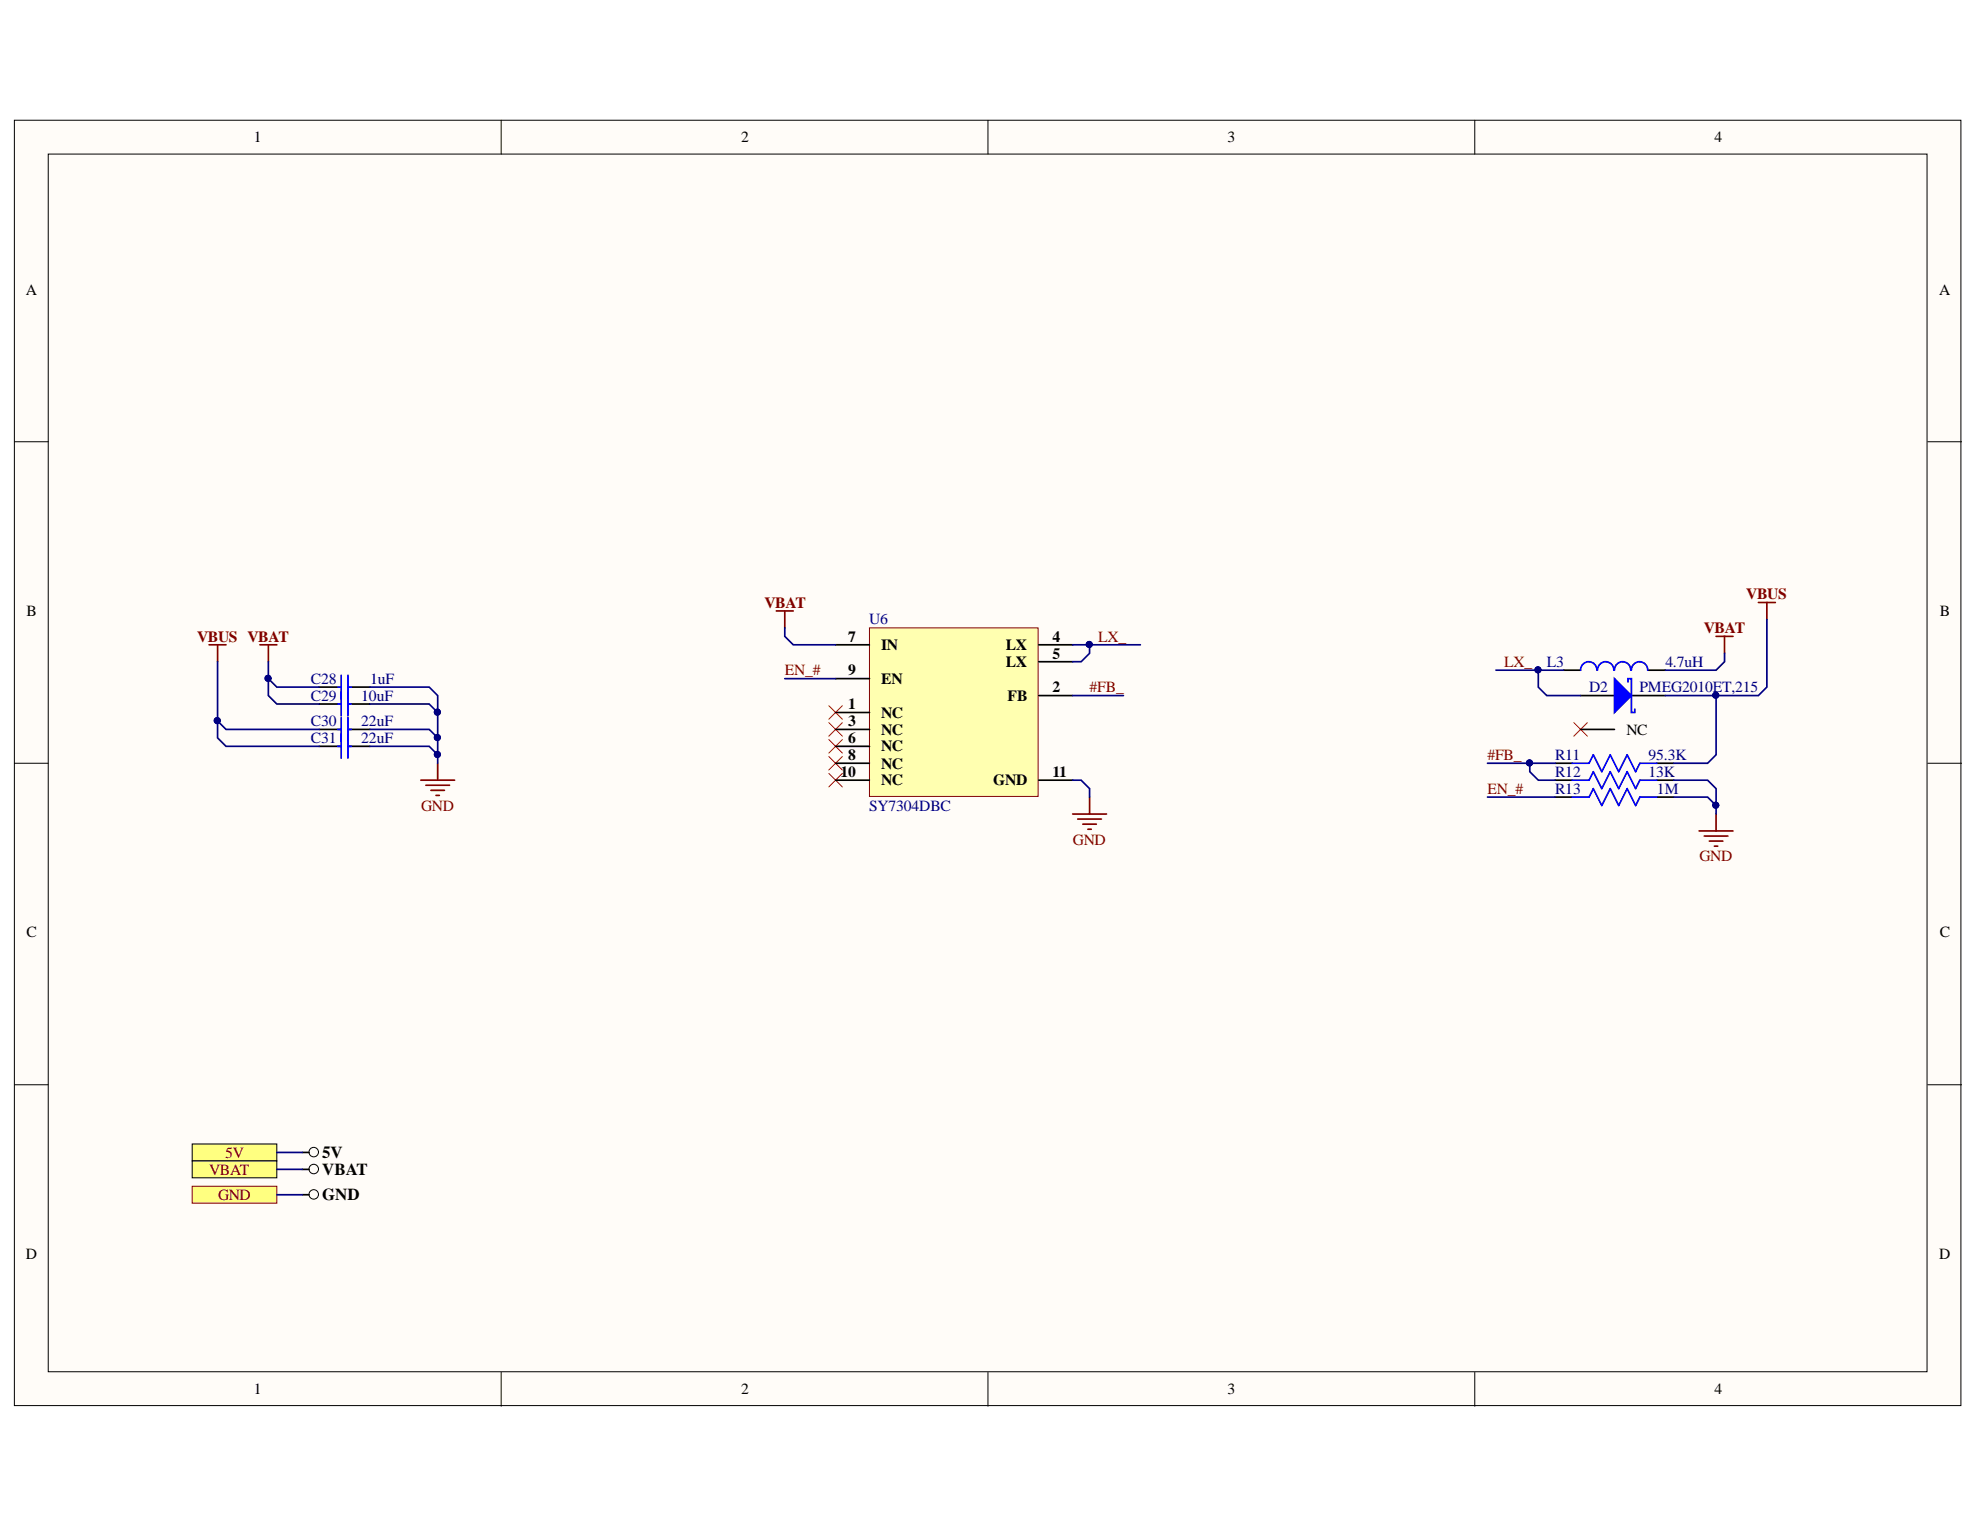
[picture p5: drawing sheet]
<svg xmlns="http://www.w3.org/2000/svg" width="279mm" height="216mm" viewBox="0 0 279 216" stroke-linecap="round" stroke-linejoin="round" font-family="sans-serif">
<g fill="#fffcf8" stroke="#000" stroke-width=".14">
<path d="M2 17h274.7v181.3h-274.7z"/>
<path d="M6.8 21.7h265.1v171.9h-265.1z"/>
</g>
<path d="M70.7 17v4.7M139.4 17v4.7M208.1 17v4.7M2 62.3h4.8M272 62.3h4.8M2 107.7h4.8M272 107.7h4.8M2 153.1h4.8M272 153.1h4.8M70.7 193.7v4.7M139.4 193.7v4.7M208.1 193.7v4.7" fill="none" stroke="#000" stroke-width=".14"/>
<path d="M117 99.6l1.9 1.9M118.9 99.6l-1.9 1.9M117 102l1.9 1.9M117 104.4l1.9 1.9M117 106.7l1.9 2M117 109.1l1.9 1.9M118.9 102l-1.9 1.9M118.9 104.4l-1.9 1.9M118.9 106.7l-1.9 2M118.9 109.1l-1.9 1.9" fill="none" stroke="#f00" stroke-width=".14"/>
<g fill="none" stroke="#800000" stroke-width=".24">
<path d="M29.5 91h2.4M30.7 91v2.4M36.7 91h2.4M37.9 91v2.4M109.5 86.2h2.4M110.7 86.2v2.4M242.2 89.8h2.3M243.4 89.8v2.4M248.1 85h2.4M249.3 85v2.4M59.4 110.1h4.8M60.1 110.8h3.3"/>
<path d="M60.8 111.5h1.9M61.5 112.2h.5M61.8 107.7v2.4M151.4 114.9h4.7M152.1 115.6h3.3M152.8 116.3h1.9M153.5 117h.5M153.8 112.5v2.4M239.8 117.3h4.7M240.5 118h3.3M241.2 118.7h1.9M241.9 119.4h.5"/>
<path d="M242.2 114.9v2.4"/>
</g>
<path d="M219.5 110.1h2.3M233.8 110.1h2.4" fill="none" stroke="#000" stroke-width=".24"/>
<path d="M221.8 110.1h2.4l.6-1.2 1.2 2.4 1.2-2.4 1.2 2.4 1.2-2.4 1.2 2.4 .6-1.2h2.4" fill="none" stroke="#00f" stroke-width=".24"/>
<path d="M27.1 161.4h12v2.4h-12z" fill-rule="evenodd" fill="#ffff80" stroke="#000" stroke-width=".14"/>
<circle cx="44.3" cy="162.6" r=".67" fill="none" stroke="#000" stroke-width=".14"/>
<path d="M42.6 162.6h1" fill="none" stroke="#000" stroke-width=".24"/>
<path d="M27.1 167.4h12v2.4h-12z" fill-rule="evenodd" fill="#ffff80" stroke="#800000" stroke-width=".14"/>
<circle cx="44.3" cy="168.5" r=".67" fill="none" stroke="#000" stroke-width=".14"/>
<path d="M42.6 168.6h1" fill="none" stroke="#000" stroke-width=".24"/>
<path d="M27.1 163.8h12v2.4h-12z" fill-rule="evenodd" fill="#ffff80" stroke="#000" stroke-width=".14"/>
<circle cx="44.3" cy="165" r=".67" fill="none" stroke="#000" stroke-width=".14"/>
<path d="M45 97h3.1M49.1 97h3.1M45 102.9h3.1M45 105.3h3.1M49.1 102.9h3.1M49.1 105.3h3.1M219.5 112.5h2.3M219.5 107.7h2.3M233.8 112.5h2.4M233.8 107.7h2.4M42.6 165h1" fill="none" stroke="#000" stroke-width=".24"/>
<path d="M47.7 97h.4M48.1 95.3v3.3M49.1 95.3v3.3M49.1 97h.5M47.7 102.9h.4M47.7 105.3h.4M48.1 101.3v5.7M49.1 101.3v5.7M49.1 102.9h.5M49.1 105.3h.5M221.8 112.5h2.4l.6-1.2 1.2 2.4 1.2-2.4 1.2 2.4 1.2-2.4 1.2 2.4 .6-1.2h2.4M221.8 107.7h2.4l.6-1.2 1.2 2.4 1.2-2.4 1.2 2.4 1.2-2.4 1.2 2.4 .6-1.2h2.4" fill="none" stroke="#00f" stroke-width=".24"/>
<path d="M122.7 88.6h23.8v23.8h-23.8z" fill="#ffffb0" stroke="#800000" stroke-width=".14"/>
<g fill="none" stroke="#000" stroke-width=".24">
<path d="M45 99.3h3.1M49.1 99.3h3.1M117.9 91h4.8M117.9 95.8h4.8M146.6 98.2h4.8M146.6 91h4.8M146.6 93.4h4.8M220.7 94.6h2.3M223 98.2h4.8M230.2 98.2h4.8M232.6 94.6h2.4M117.9 100.5h4.8"/>
<path d="M117.9 102.9h4.8M117.9 105.3h4.8M117.9 107.7h4.8M117.9 110.1h4.8M146.6 110.1h4.8"/>
</g>
<path d="M47.7 99.3h.4M48.1 97.7v3.3M49.1 97.7v3.3M49.1 99.3h.5M225.3 94.6a1.15 1.15 0 0 0-1.1-1.2 1.15 1.15 0 0 0-1.2 1.2M227.7 94.6a1.15 1.15 0 0 0-1.1-1.2 1.15 1.15 0 0 0-1.2 1.2M230.1 94.6a1.15 1.15 0 0 0-1.1-1.2 1.15 1.15 0 0 0-1.2 1.2M232.5 94.6a1.15 1.15 0 0 0-1.1-1.2 1.15 1.15 0 0 0-1.2 1.2" fill="none" stroke="#00f" stroke-width=".24"/>
<path d="M222.1 102l1.9 1.9M224 102l-1.9 1.9" fill="none" stroke="#f00" stroke-width=".14"/>
<path d="M227.8 95.8l2.4 2.4-2.4 2.3z" fill="#00f"/>
<path d="M227.8 95.8l2.4 2.4-2.4 2.3zM229.7 96.2v-.4h.5v4.7h.5v-.4" fill="none" stroke="#00f" stroke-width=".24"/>
<path d="M223 102.9h4.8" fill="none" stroke="#000" stroke-width=".24"/>
<g fill="none" stroke="#000080" stroke-width=".24">
<path d="M30.7 93.4v10.7l1.2 1.2h13.1M37.9 93.4v4.8l1.2 1.1h5.9M37.9 95.8l1.2 1.2h5.9M52.2 99.3h8.4l1.2 1.2v7.2M52.2 97h8.4l1.2 1.2v2.3M110.7 88.6v1.2l1.2 1.2h6M110.7 95.8h7.2M151.4 91h9.5M151.4 98.2h7.1M153.8 91v1.2l-1.2 1.2h-1.2M211.1 94.6h9.6M217.1 94.6v2.4l1.2 1.2h4.7"/>
<path d="M235 98.2h7.2v8.3l-1.2 1.2h-4.8M243.4 92.2v1.2l-1.2 1.2h-7.2M249.3 87.4v9.6l-1.2 1.2h-5.9M30.7 101.7l1.2 1.2h13.1M52.2 105.3h8.4l1.2 1.2M52.2 102.9h8.4l1.2 1.2M151.4 110.1h1.2l1.2 1.2v1.2M209.9 107.7h9.6M209.9 112.5h9.6M215.9 107.7v1.2l1.2 1.2h2.4M236.2 110.1h4.8l1.2 1.2v3.6M236.2 112.5h4.8l1.2 1.2"/>
<path d="M39.1 168.6h3.5M39.1 165h3.5M39.1 162.6h3.5"/>
</g>
<g fill="#000080" stroke="#000080" stroke-width=".14">
<circle cx="242.1" cy="113.6" r=".43"/>
<circle cx="30.7" cy="101.7" r=".43"/>
<circle cx="37.8" cy="95.7" r=".43"/>
<circle cx="61.7" cy="106.5" r=".43"/>
<circle cx="61.7" cy="104.1" r=".43"/>
<circle cx="61.7" cy="100.5" r=".43"/>
<circle cx="153.7" cy="90.9" r=".43"/>
<circle cx="215.8" cy="107.7" r=".43"/>
<circle cx="217" cy="94.5" r=".43"/>
<circle cx="242.1" cy="98.1" r=".43"/>
</g>
<g font-size="2.4">
<text x="45.5" y="163.5">5V</text>
<text x="45.5" y="165.8">VBAT</text>
<text x="45.5" y="169.4">GND</text>
</g>
<g font-size="2.2">
<text x="35.8" y="20.1">1</text>
<text x="104.6" y="20.1">2</text>
<text x="173.2" y="20.1">3</text>
<text x="241.9" y="20.1">4</text>
<text x="3.6" y="41.6">A</text>
<text x="273.6" y="41.6">A</text>
<text x="3.7" y="86.9">B</text>
<text x="273.7" y="86.9">B</text>
<text x="119.7" y="90.6">7</text>
<text x="119.7" y="95.3">9</text>
<text x="124.3" y="91.7">IN</text>
<text x="141.9" y="91.7">LX</text>
<text x="141.9" y="94.1">LX</text>
<text x="148.5" y="90.6">4</text>
<text x="148.5" y="92.9">5</text>
<text x="119.7" y="100.1">1</text>
<text x="124.3" y="101.3">NC</text>
<text x="124.3" y="96.5">EN</text>
<text x="142.2" y="98.9">FB</text>
<text x="148.5" y="97.7">2</text>
<text x="119.7" y="102.5">3</text>
<text x="119.7" y="104.8">6</text>
<text x="119.7" y="107.2">8</text>
<text x="124.3" y="103.7">NC</text>
<text x="124.3" y="106">NC</text>
<text x="229.5" y="103.7">NC</text>
<text x="118.6" y="109.6">10</text>
<text x="124.3" y="108.5">NC</text>
<text x="124.3" y="110.8">NC</text>
<text x="140.2" y="110.8">GND</text>
<text x="148.5" y="109.6">11</text>
<text x="3.7" y="132.3">C</text>
<text x="273.7" y="132.3">C</text>
<text x="3.6" y="177.7">D</text>
<text x="273.6" y="177.7">D</text>
<text x="35.8" y="196.8">1</text>
<text x="104.6" y="196.8">2</text>
<text x="173.2" y="196.8">3</text>
<text x="241.9" y="196.8">4</text>
</g>
<g font-size="2.2" fill="#800000">
<text x="107.9" y="85.7">VBAT</text>
<text x="240.4" y="89.3">VBAT</text>
<text x="246.4" y="84.6">VBUS</text>
<text x="27.8" y="90.6">VBUS VBAT</text>
<text x="110.7" y="95.3">EN_#</text>
<text x="154.9" y="90.6">LX_</text>
<text x="212.3" y="94.1">LX_</text>
<text x="153.8" y="97.7">#FB_</text>
<text x="209.9" y="107.2">#FB_</text>
<text x="209.9" y="112">EN_#</text>
<text x="59.4" y="114.4">GND</text>
<text x="151.4" y="119.2">GND</text>
<text x="239.8" y="121.6">GND</text>
<text x="29.5" y="165.7">VBAT</text>
<text x="31.8" y="163.4">5V</text>
<text x="30.8" y="169.3">GND</text>
</g>
<g font-size="2.2" fill="#000080">
<text x="122.7" y="88.1">U6</text>
<text x="218.3" y="94.1">L3</text>
<text x="235" y="94.1">4.7uH</text>
<text x="43.9" y="96.5">C28</text>
<text x="43.9" y="98.9">C29</text>
<text x="51" y="98.9">10uF</text>
<text x="52.2" y="96.5">1uF</text>
<text x="224.3" y="97.7">D2</text>
<text x="231.4" y="97.7">PMEG2010ET,215</text>
<text x="43.9" y="102.5">C30</text>
<text x="43.9" y="104.8">C31</text>
<text x="51" y="102.5">22uF</text>
<text x="51" y="104.8">22uF</text>
<text x="219.4" y="107.2">R11</text>
<text x="232.6" y="107.2">95.3K</text>
<text x="219.4" y="109.6">R12</text>
<text x="219.4" y="112">R13</text>
<text x="232.6" y="109.6">13K</text>
<text x="233.8" y="112">1M</text>
<text x="122.7" y="114.4">SY7304DBC</text>
</g>
</svg>
